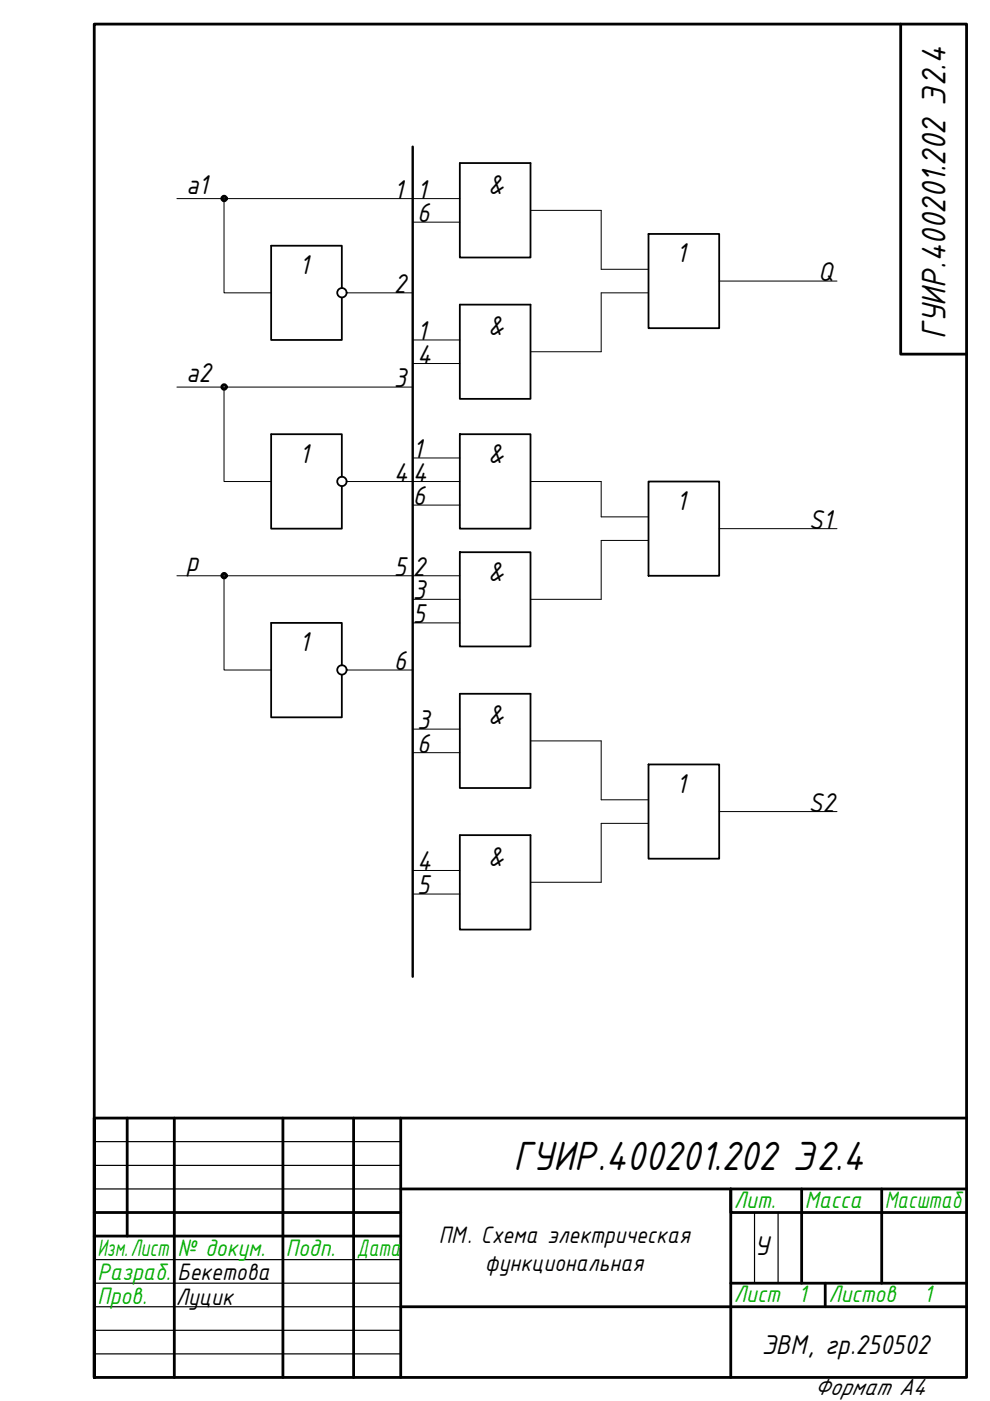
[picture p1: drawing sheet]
<svg xmlns="http://www.w3.org/2000/svg" width="210mm" height="297mm" viewBox="0 0 210 297" stroke-linecap="round" stroke-linejoin="round" font-family="sans-serif">
<!-- layer: 0 -->
<g fill="none" stroke="#000" stroke-width=".59">
<path d="M191 5.1v70h13.9M27 237.1v25M37 237.1v54.9M60 237.1v54.9M75 237.1v54.9M85 237.1v54.9M204.9 237.1h-184.9v54.9h184.9v-286.9h-184.9v286.9M20 257.1h65M85 252.1h119.9M170 252.1v20M186.9 252.1v20M204.9 257.1h-50v-5v39.9"/>
<path d="M20 262.1h65M85 277.1h119.9M154.9 272.1h50M175 272.1v5"/>
<circle cx="47.5" cy="42.1" r=".49"/>
<circle cx="47.5" cy="82" r=".49"/>
<circle cx="47.5" cy="122.1" r=".49"/>
</g>
<path d="M20 242h65M20 247.1h65M20 252.1h65M160 257.1v15M165 257.1v15M20 267.1h65M20 272.1h65M20 277.1h65M20 282.1h65M20 287h65" fill="none" stroke="#000" stroke-width=".25"/>
<path d="M87.5 31.1v176" fill="none" stroke="#000" stroke-width=".51"/>
<g fill="none" stroke="#000" stroke-width=".21">
<path d="M37.5 42.1h60M47.5 42.1v20h10M87.5 47.1h10M112.5 44.6h15v12.5h10M152.5 59.6h25M73.5 62.1h14M87.5 77.1h10M87.5 72.1h10M137.5 62.1h-10v12.5h-15M37.5 82.1h50M47.5 82.1v20h10M87.5 97.1h10"/>
<path d="M73.5 102.1h24M87.5 107.1h10M112.5 102.1h15v7.5h10M137.5 102.1h.1M137.5 114.6h-10v12.5h-15M152.5 112.1h25M37.5 122.1h60M47.5 122.1v20h10M87.5 132.1h10M87.5 127.1h10M73.5 142.1h14M87.5 159.6h10"/>
<path d="M87.5 154.6h10M112.5 157.1h15v12.5h10M137.5 174.6h-10v12.5h-15M152.5 172.1h25M87.5 189.6h10M87.5 184.6h10"/>
</g>
<g fill="none" stroke="#000" stroke-width=".38">
<path d="M97.5 34.6h15v20h-15zM137.5 49.6h15v20h-15zM72.5 61.1v-9h-15v20h15v-9M97.5 64.6h15v20h-15zM97.5 92.1h15v20h-15zM72.5 101.1v-9h-15v20h15v-9M97.5 117.1h15v20h-15zM137.5 102.1h15v20h-15zM72.5 141.1v-9h-15v20h15v-9M97.5 147.1h15v20h-15zM97.5 177.1h15v20h-15zM137.5 162.1h15v20h-15z"/>
<circle cx="72.5" cy="62.1" r=".99"/>
<circle cx="72.5" cy="102.1" r=".99"/>
<circle cx="72.5" cy="142" r=".99"/>
</g>
<text font-size="9.3" x="108.9" y="248.1">ГУИР.400201.202 Э2.4</text>
<text font-size="7.8" x="200.4" y="71.8" transform="rotate(-90 200.4 71.8)">ГУИР.400201.202 Э2.4</text>
<g font-size="6.2">
<text x="39.5" y="41.1">a1</text>
<text x="103.5" y="41.1">&amp;</text>
<text x="83.5" y="42.1">1</text>
<text x="88.5" y="42.1">1</text>
<text x="88.5" y="47.1">6</text>
<text x="63.5" y="58.1">1</text>
<text x="143.5" y="55.6">1</text>
<text x="173.5" y="59.6">Q</text>
<text x="83.5" y="62.1">2</text>
<text x="103.5" y="71.1">&amp;</text>
<text x="88.5" y="72.1">1</text>
<text x="88.5" y="77.1">4</text>
<text x="39.5" y="81.1">a2</text>
<text x="83.5" y="82.1">3</text>
<text x="63.5" y="98.1">1</text>
<text x="87.5" y="97.1">1</text>
<text x="103.5" y="98.1">&amp;</text>
<text x="83.5" y="102.1">44</text>
<text x="87.5" y="107.1">6</text>
<text x="143.5" y="108.1">1</text>
<text x="171.5" y="112.1">S1</text>
<text x="39.5" y="121.1">p</text>
<text x="83.5" y="122.1">5</text>
<text x="87.5" y="122.1">2</text>
<text x="103.5" y="123.1">&amp;</text>
<text x="87.5" y="127.1">3</text>
<text x="87.5" y="132.1">5</text>
<text x="63.5" y="138.1">1</text>
<text x="83.5" y="142.1">6</text>
<text x="88.5" y="154.6">3</text>
<text x="103.5" y="153.6">&amp;</text>
<text x="88.5" y="159.6">6</text>
<text x="143.5" y="168.1">1</text>
<text x="171.4" y="172.1">S2</text>
<text x="88.5" y="184.6">4</text>
<text x="103.5" y="183.6">&amp;</text>
<text x="88.5" y="189.6">5</text>
<text x="160" y="266.1">У</text>
<text x="161.5" y="287">ЭВМ, гр.250502</text>
</g>
<g font-size="5.4" fill="#00ad00">
<text x="155.6" y="256.1">Лит.</text>
<text x="170.6" y="256.1">Масса</text>
<text x="187.6" y="256.1">Масштаб</text>
<text x="20.7" y="266.3">Изм.Лист</text>
<text x="37.6" y="266.3">№ докум.</text>
<text x="60.6" y="266.3">Подп.</text>
<text x="75.6" y="266.3">Дата</text>
<text x="20.7" y="271.3">Разраб.</text>
<text x="20.7" y="276.4">Пров.</text>
<text x="155.6" y="276">Лист 1</text>
<text x="175.6" y="276">Листов</text>
<text x="195.8" y="276">1</text>
</g>
<g font-size="5.4">
<text x="93" y="263.6">ПМ. Схема электрическая</text>
<text x="102.8" y="269.4">функциональная</text>
<text x="37.6" y="271.3">Бекетова</text>
<text x="37.3" y="276.6">Луцик</text>
<text x="172.6" y="295.9">Формат А4</text>
</g>
</svg>
